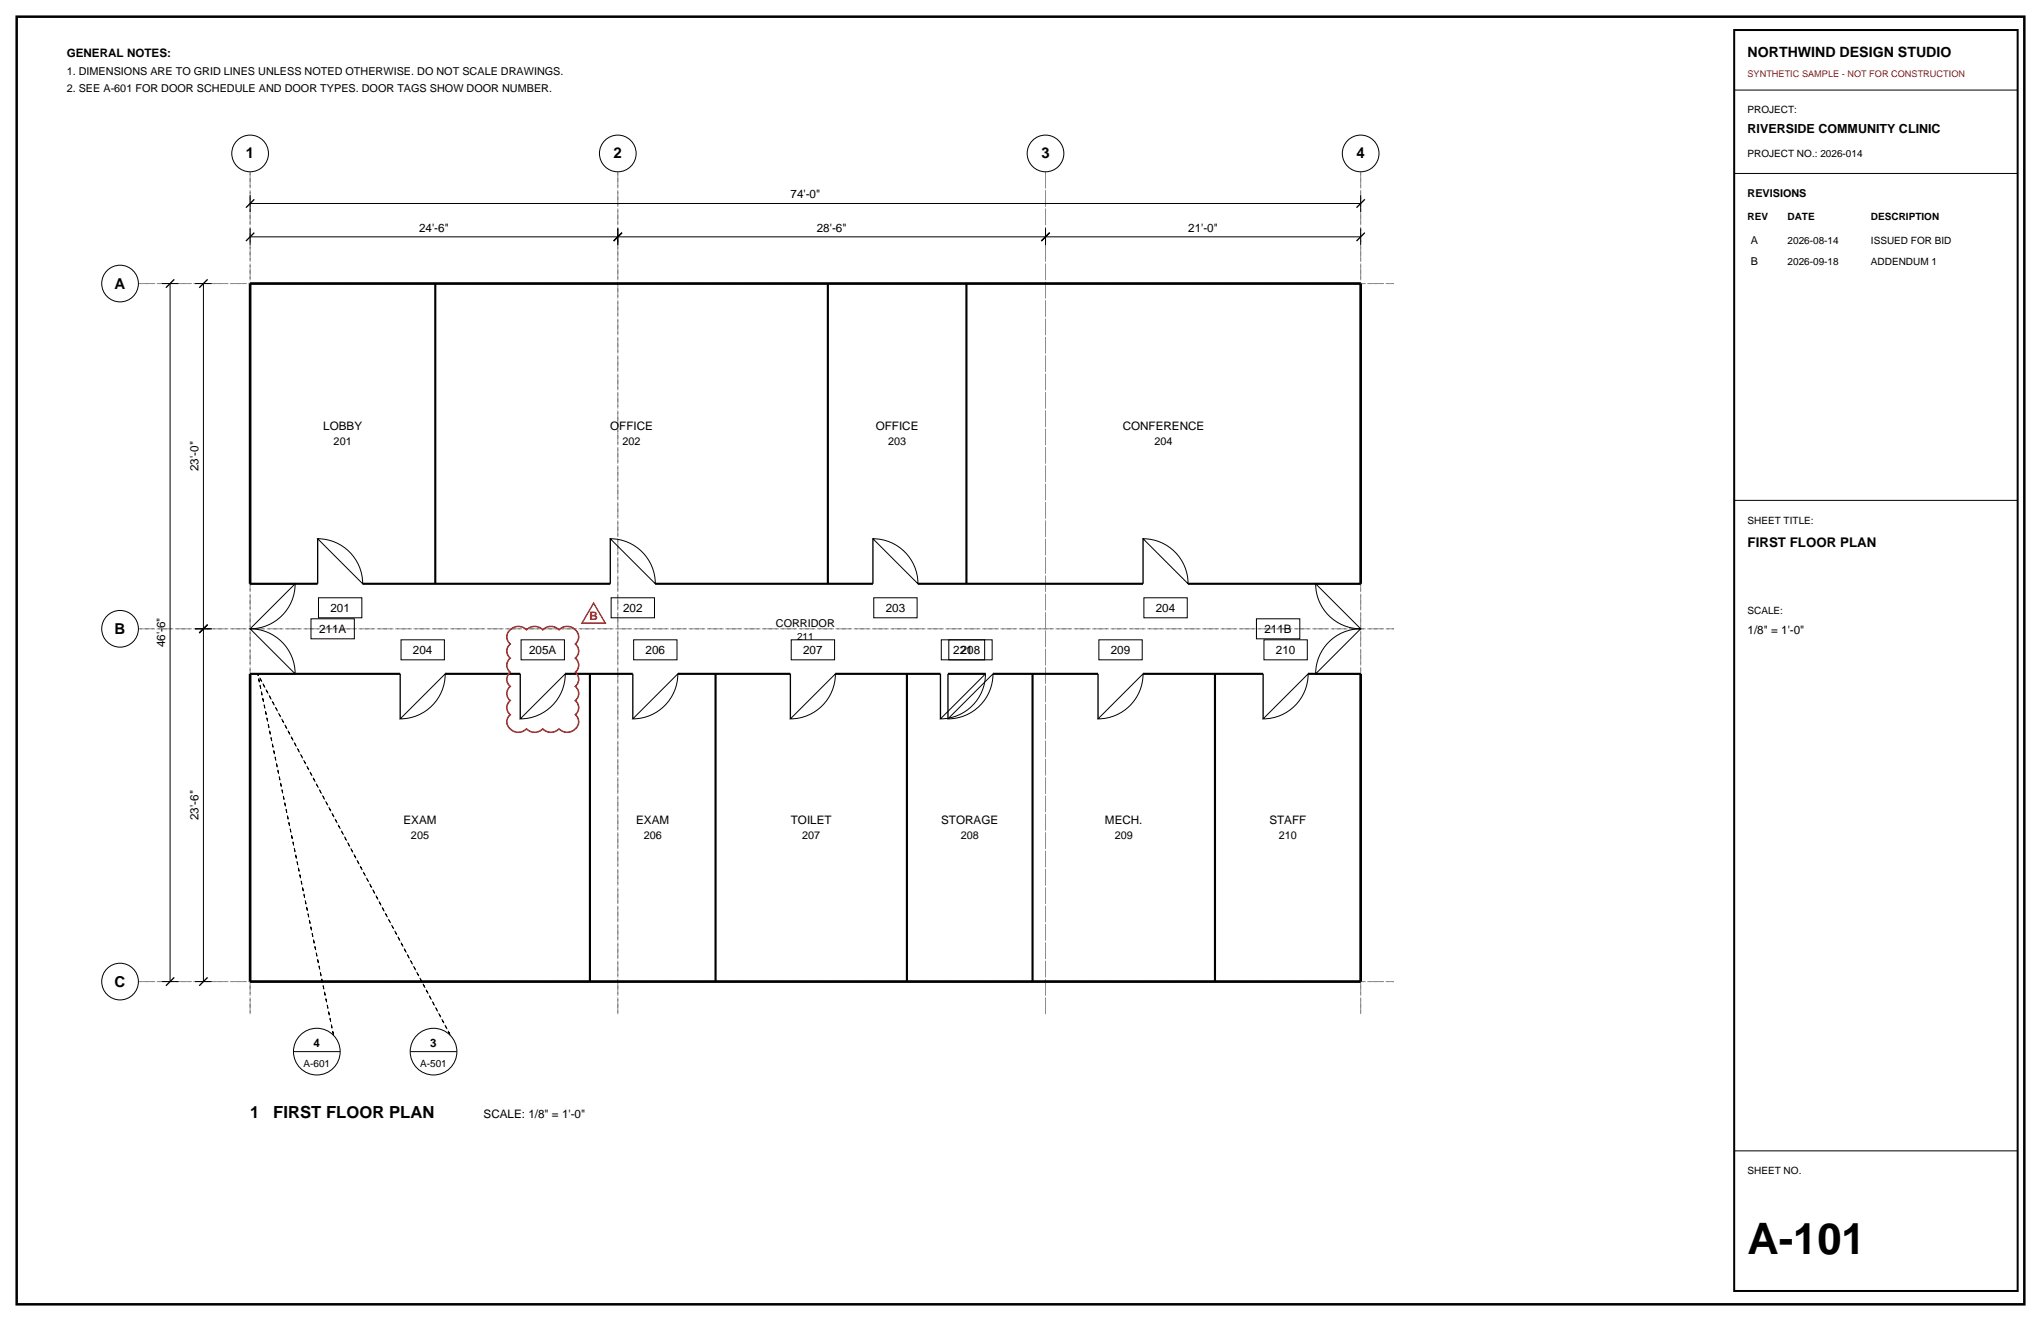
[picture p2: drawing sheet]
<svg xmlns="http://www.w3.org/2000/svg" width="432mm" height="279mm" viewBox="0 0 432 279" stroke-linecap="round" stroke-linejoin="round" font-family="sans-serif">
<path d="M3.5 3.5h424.8v272.4h-424.8z" fill="none" stroke="#000" stroke-width=".53"/>
<path d="M52.9 36.3v178.4zM130.7 36.3v178.4zM221.2 36.3v178.4zM287.9 36.3v178.4zM29.3 60h265.6zM29.3 133h265.6zM29.3 207.6h265.6z" fill="none" stroke="#8c8c8c" stroke-width=".21" stroke-dasharray="2.1 .7 .4 .7" stroke-linecap="butt"/>
<g fill="none" stroke="#000" stroke-width=".21">
<path d="M366.9 19.1h60zM366.9 36.7h60zM34.2 60h3.5zM36 60v147.6zM41.3 60h3.5zM43 60v73zM52.9 50.1h77.8zM52.9 48.3v3.6zM52.9 43h235zM52.9 41.3v3.5zM130.7 48.3v3.6zM130.7 50.1h90.5z"/>
<path d="M221.2 48.3v3.6zM221.2 50.1h66.7zM287.9 48.3v3.6zM287.9 41.3v3.5zM67.2 113.9a9.5 9.5 0 0 1 9.5 9.6zM129.1 113.9a9.5 9.5 0 0 1 9.5 9.6zM184.7 113.9a9.5 9.5 0 0 1 9.5 9.6zM241.8 113.9a9.5 9.5 0 0 1 9.6 9.6zM366.9 105.8h60zM41.3 133h3.5zM43 133v74.6zM52.9 133a9.5 9.5 0 0 1 9.5 9.5z"/>
<path d="M62.4 123.5a9.5 9.5 0 0 1-9.5 9.5zM65.8 130.9h9.2v4.2h-9.2zM67.4 126.4h9.2v4.3h-9.2zM84.8 135.3h9.2v4.3h-9.2zM110.2 135.3h9.2v4.3h-9.2zM129.3 126.4h9.2v4.3h-9.2zM134.1 135.3h9.1v4.3h-9.1zM167.4 135.3h9.2v4.3h-9.2zM184.9 126.4h9.1v4.3h-9.1zM199.1 135.3h9.2v4.3h-9.2zM200.7 135.3h9.2v4.3h-9.2zM232.5 135.3h9.2v4.3h-9.2z"/>
<path d="M242 126.4h9.2v4.3h-9.2zM265.8 130.9h9.2v4.2h-9.2zM267.4 135.3h9.2v4.3h-9.2zM278.3 123.5l9.6 9.5a9.5 9.5 0 0 1-9.6-9.5zM280.7 136.2a9.5 9.5 0 0 1 7.2-3.2l-9.6 9.5a9.5 9.5 0 0 1 2.4-6.3zM94.2 142.5a9.5 9.5 0 0 1-9.5 9.5zM119.6 142.5a9.5 9.5 0 0 1-9.5 9.5zM143.4 142.5a9.5 9.5 0 0 1-9.5 9.5zM176.7 142.5a9.5 9.5 0 0 1-9.5 9.5zM208.5 142.5a9.5 9.5 0 0 1-9.5 9.5zM210.1 142.5a9.5 9.5 0 0 1-9.5 9.5zM241.8 142.5a9.5 9.5 0 0 1-9.5 9.5z"/>
<path d="M276.8 142.5a9.5 9.5 0 0 1-9.6 9.5zM34.2 207.6h3.5zM41.3 207.6h3.5zM62.1 222.4h9.9zM86.8 222.4h9.9zM366.9 243.4h60z"/>
<circle cx="52.9" cy="32.5" r="3.9"/>
<circle cx="130.7" cy="32.5" r="3.9"/>
<circle cx="221.2" cy="32.5" r="3.9"/>
<circle cx="287.9" cy="32.5" r="3.9"/>
<circle cx="25.4" cy="60" r="3.9"/>
<circle cx="25.4" cy="133" r="3.9"/>
<circle cx="25.4" cy="207.6" r="3.9"/>
<circle cx="67" cy="222.4" r="4.9"/>
<circle cx="91.7" cy="222.4" r="4.9"/>
</g>
<g fill="none" stroke="#000" stroke-width=".28">
<path d="M52 51l1.8-1.8zM52 43.9l1.8-1.7zM129.8 51l1.8-1.8zM220.3 51l1.8-1.8zM287 51l1.7-1.8zM288.7 42.2l-1.7 1.7zM35.1 60.9l1.8-1.8zM42.2 60.9l1.7-1.8zM67.2 113.9v9.6zM129.1 113.9v9.6zM184.7 113.9v9.6zM241.8 113.9v9.6z"/>
<path d="M42.2 133.9l1.7-1.8zM52.9 123.5h9.5zM278.3 123.5h9.6zM52.9 142.5h9.5zM84.7 142.5v9.5zM110.1 142.5v9.5zM133.9 142.5v9.5zM167.2 142.5v9.5zM199 142.5v9.5zM200.6 142.5v9.5zM232.3 142.5v9.5zM267.2 142.5v9.5z"/>
<path d="M278.3 142.5h9.6zM35.1 208.5l1.8-1.8zM42.2 208.5l1.7-1.8z"/>
</g>
<path d="M52.9 60h235zM52.9 60v63.5zM287.9 60v63.5zM52.9 142.5v65.1zM287.9 142.5v65.1zM52.9 207.6h235z" fill="none" stroke="#000" stroke-width=".56"/>
<g fill="none" stroke="#000" stroke-width=".45">
<path d="M92.1 60v63.5zM175.1 60v63.5zM204.5 60v63.5zM52.9 123.5h14.3zM76.7 123.5h52.4zM138.6 123.5h46.1zM194.2 123.5h47.6zM251.4 123.5h36.5zM52.9 142.5h31.8zM94.2 142.5h15.9zM119.6 142.5h14.3zM124.8 142.5v65.1z"/>
<path d="M143.4 142.5h23.8zM151.4 142.5v65.1zM176.7 142.5h22.3zM191.9 142.5v65.1zM200.6 142.5h7.9zM210.1 142.5h22.2zM218.5 142.5v65.1zM241.8 142.5h25.4zM257 142.5v65.1zM276.8 142.5h11.1z"/>
</g>
<path d="M54.5 142.5l16.1 76.4zM54.5 142.5l40.7 76.4z" fill="none" stroke="#000" stroke-width=".21" stroke-dasharray=".7 .7" stroke-linecap="butt"/>
<path d="M366.9 6.4h60v266.6h-60z" fill="none" stroke="#000" stroke-width=".42"/>
<path d="M107.9 133.2a2.41 2.41 0 0 1 3.5 0 2.41 2.41 0 0 1 3.4 0 2.41 2.41 0 0 1 3.5 0 2.39 2.39 0 0 1 2.8-.5 2.39 2.39 0 0 1 1.3 2.5l-.7 1a1.91 1.91 0 0 1 0 3 1.91 1.91 0 0 1 0 3 1.91 1.91 0 0 1 0 3 1.91 1.91 0 0 1 0 3 1.91 1.91 0 0 1 0 3 2.23 2.23 0 0 1 .2 2.8 2.23 2.23 0 0 1-2.7 .8l-.9-.6a2.41 2.41 0 0 1-3.5 0 2.41 2.41 0 0 1-3.4 0 2.39 2.39 0 0 1-2.8 .4 2.39 2.39 0 0 1-1.3-2.5l.6-.9a1.91 1.91 0 0 1 0-3 1.91 1.91 0 0 1 0-3 1.91 1.91 0 0 1 0-3 1.91 1.91 0 0 1 0-3 1.91 1.91 0 0 1 0-3 1.91 1.91 0 0 1 0-3z" fill="none" stroke="#d90d0d" stroke-width=".32"/>
<path d="M125.6 127.6l2.5 4.2h-5z" fill="none" stroke="#d90d0d" stroke-width=".28"/>
<text font-size="9.2" x="369.7" y="265.3">A-101</text>
<g font-size="3.5">
<text x="52.9" y="236.5">1</text>
<text x="57.8" y="236.5">FIRST FLOOR PLAN</text>
</g>
<g font-size="3.2">
<text x="52" y="33.5">1</text>
<text x="129.8" y="33.5">2</text>
<text x="220.3" y="33.5">3</text>
<text x="287" y="33.5">4</text>
<text x="24.3" y="61">A</text>
<text x="24.3" y="134.1">B</text>
<text x="24.3" y="208.7">C</text>
</g>
<text font-size="3" x="369.7" y="12">NORTHWIND DESIGN STUDIO</text>
<text font-size="2.8" x="369.7" y="115.7">FIRST FLOOR PLAN</text>
<text font-size="2.6" x="369.7" y="28.2">RIVERSIDE COMMUNITY CLINIC</text>
<g font-size="2.5">
<text x="14.1" y="12">GENERAL NOTES:</text>
<text x="167.2" y="42">74'-0&quot;</text>
<text x="88.7" y="49">24'-6&quot;</text>
<text x="172.8" y="49">28'-6&quot;</text>
<text x="251.4" y="49">21'-0&quot;</text>
<text x="68.4" y="91">LOBBY</text>
<text x="129.1" y="91">OFFICE</text>
<text x="185.3" y="91">OFFICE</text>
<text x="237.5" y="91">CONFERENCE</text>
<text x="42" y="99.6" transform="rotate(-90 42 99.6)">23'-0&quot;</text>
<text x="69.9" y="129.4">201</text>
<text x="131.8" y="129.4">202</text>
<text x="187.4" y="129.4">203</text>
<text x="244.5" y="129.4">204</text>
<text x="34.9" y="136.9" transform="rotate(-90 34.9 136.9)">46'-6&quot;</text>
<text x="67.5" y="133.9">211A</text>
<text x="267.5" y="133.9">211B</text>
<text x="369.7" y="134.1">1/8&quot; = 1'-0&quot;</text>
<text x="87.4" y="138.3">204</text>
<text x="111.9" y="138.3">205A</text>
<text x="136.6" y="138.3">206</text>
<text x="169.9" y="138.3">207</text>
<text x="201.7" y="138.3">221</text>
<text x="203.3" y="138.3">208</text>
<text x="235" y="138.3">209</text>
<text x="269.9" y="138.3">210</text>
<text x="42" y="173.4" transform="rotate(-90 42 173.4)">23'-6&quot;</text>
<text x="85.4" y="174.4">EXAM</text>
<text x="134.6" y="174.4">EXAM</text>
<text x="167.3" y="174.4">TOILET</text>
<text x="199.1" y="174.4">STORAGE</text>
<text x="233.8" y="174.4">MECH.</text>
<text x="268.5" y="174.4">STAFF</text>
<text x="66.3" y="221.4">4</text>
<text x="91" y="221.4">3</text>
<text x="102.3" y="236.5">SCALE: 1/8&quot; = 1'-0&quot;</text>
</g>
<text font-size="2.5" fill="#d90d0d" x="124.7" y="131.1">B</text>
<g font-size="2.3">
<text x="14.1" y="15.9">1. DIMENSIONS ARE TO GRID LINES UNLESS NOTED OTHERWISE. DO NOT SCALE DRAWINGS.</text>
<text x="14.1" y="19.4">2. SEE A-601 FOR DOOR SCHEDULE AND DOOR TYPES. DOOR TAGS SHOW DOOR NUMBER.</text>
<text x="369.7" y="41.6">REVISIONS</text>
<text x="370.4" y="51.5">A</text>
<text x="370.4" y="56.1">B</text>
<text x="70.6" y="94.2">201</text>
<text x="131.7" y="94.2">202</text>
<text x="187.9" y="94.2">203</text>
<text x="244.3" y="94.2">204</text>
<text x="164.1" y="132.6">CORRIDOR</text>
<text x="86.9" y="177.5">205</text>
<text x="136.2" y="177.5">206</text>
<text x="169.7" y="177.5">207</text>
<text x="203.2" y="177.5">208</text>
<text x="235.8" y="177.5">209</text>
<text x="270.5" y="177.5">210</text>
</g>
<g font-size="2.1">
<text x="369.7" y="24">PROJECT:</text>
<text x="369.7" y="33.2">PROJECT NO.: 2026-014</text>
<text x="369.7" y="46.6">REV</text>
<text x="378.2" y="46.6">DATE</text>
<text x="395.8" y="46.6">DESCRIPTION</text>
<text x="378.2" y="51.5">2026-08-14</text>
<text x="395.8" y="51.5">ISSUED FOR BID</text>
<text x="378.2" y="56.1">2026-09-18</text>
<text x="395.8" y="56.1">ADDENDUM 1</text>
<text x="369.7" y="110.8">SHEET TITLE:</text>
<text x="369.7" y="129.8">SCALE:</text>
<text x="168.6" y="135.5">211</text>
<text x="64.2" y="225.6">A-601</text>
<text x="88.9" y="225.6">A-501</text>
<text x="369.7" y="248.4">SHEET NO.</text>
</g>
<text font-size="1.9" fill="#d90d0d" x="369.7" y="16.2">SYNTHETIC SAMPLE - NOT FOR CONSTRUCTION</text>
</svg>
